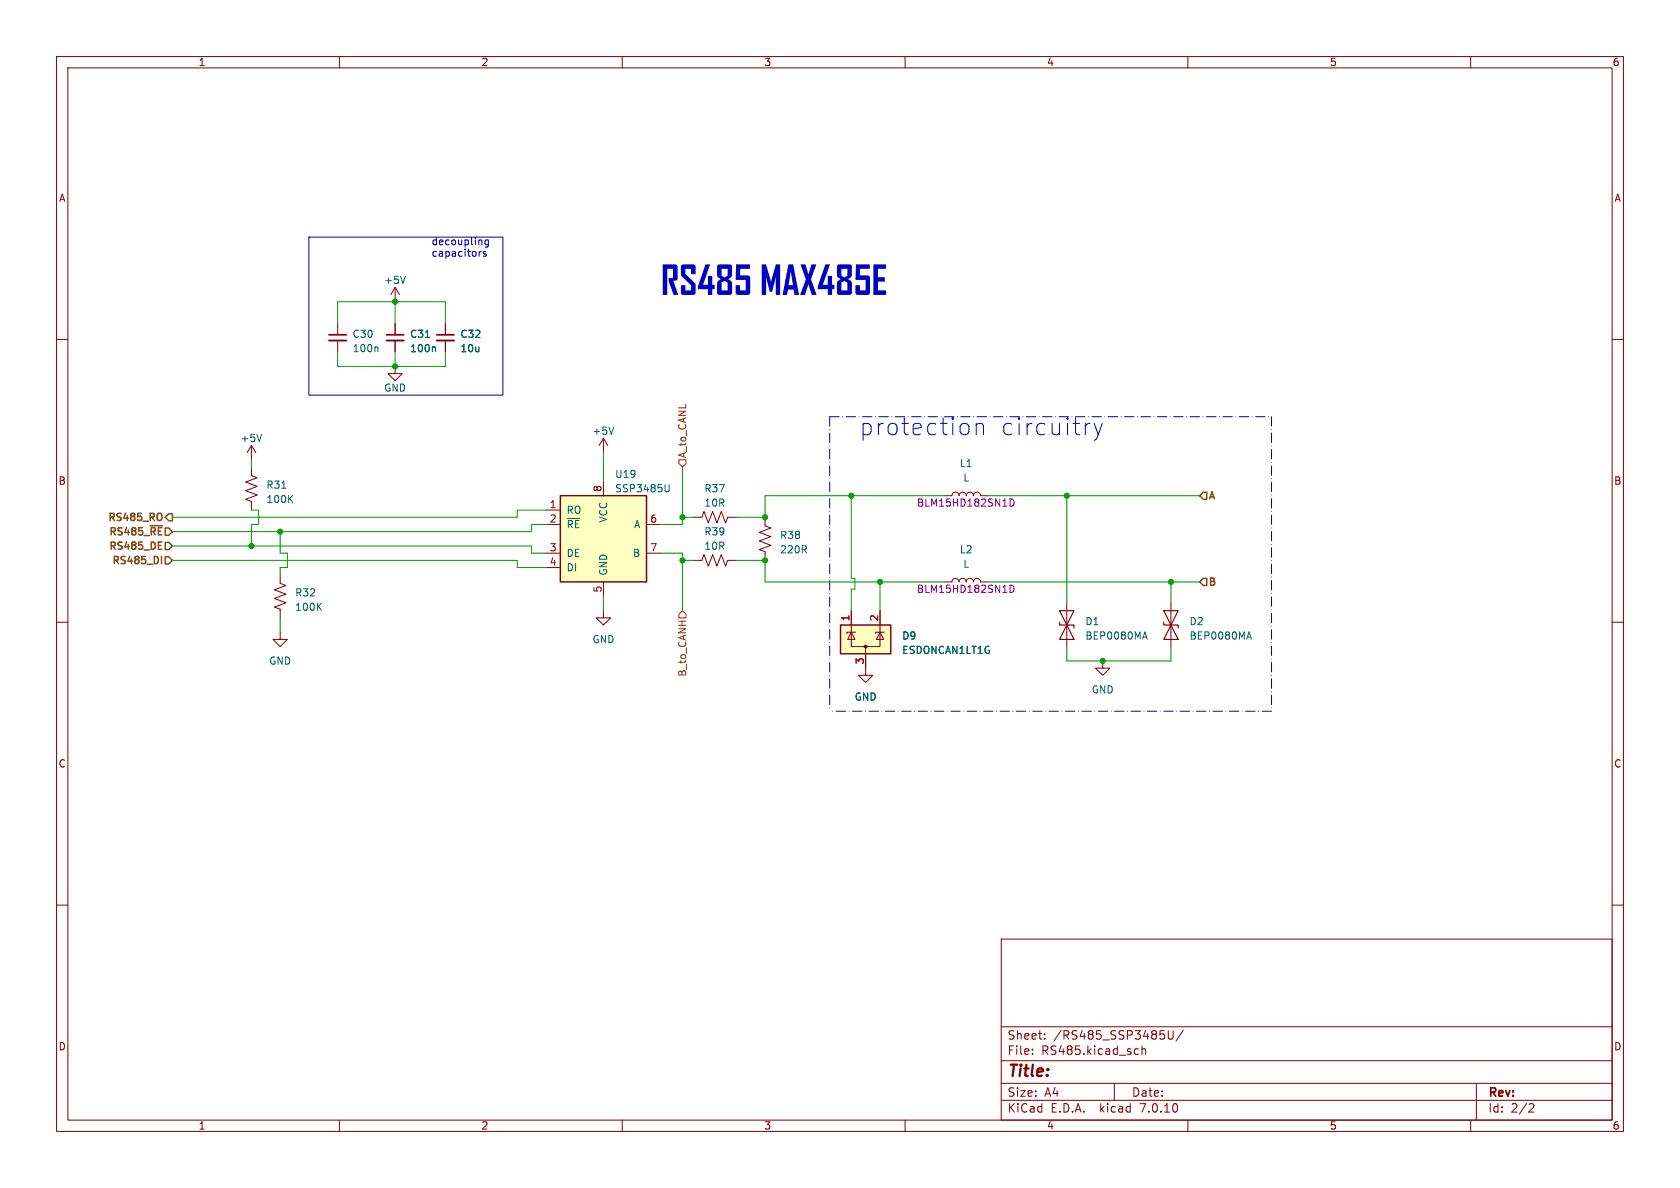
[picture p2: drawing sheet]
<svg xmlns="http://www.w3.org/2000/svg" width="297mm" height="210mm" viewBox="0 0 297 210" stroke-linecap="round" stroke-linejoin="round" font-family="sans-serif">
<g fill="none" stroke="#840000" stroke-width=".18">
<path d="M10 10h277v190h-277zM12 12h273v186h-273zM60 10v2M110 10v2M160 10v2M210 10v2M260 10v2M10 60h2M59.7 57.2v2M69.8 50.8l-.7 1.3M69.8 50.8v2.5M69.8 57.2v2"/>
<path d="M69.8 50.8l.8 1.3M78.7 57.2v2M285 60h2M44.4 78.7l-.7 1.3M44.4 78.7v2.6M44.4 78.7l.8 1.3M59.7 60.2v2M69.8 64.8v1.2h1.3l-1.3 1.3-1.2-1.3h1.2M69.8 60.2v2M78.7 60.2v2M106.7 77.5v2.5M106.7 77.5l-.8 1.2"/>
<path d="M106.7 77.5l.7 1.2M44.4 82.6v1.5l1.1 .4-2.1 .7 2.1 .8-2.1 .7 2.1 .8-2.1 .8 1 .3v1.6M96.5 90.2h2.6M96.5 92.7h2.6M96.5 97.8h2.6M106.7 85.1v2.5M114.3 92.7h2.5M114.3 97.8h2.5M122.6 91.4h1.5l.4-1 .7 2.1 .8-2.1 .7 2.1 .8-2.1 .8 2.1 .4-1.1h1.5M122.6 99.1h1.5l.4-1.1 .7 2.1 .8-2.1 .7 2.1 .8-2.1 .8 2.1 .4-1h1.5M135.3 91.4v1.6l1 .3-2.1 .8 2.1 .8-2.1 .7 2.1 .8-2.1 .8 1.1 .3v1.6M167 87.6h1.3a.64 .64 0 0 1 .6-.6 .64 .64 0 0 1 .6 .6 .64 .64 0 0 1 .7-.6 .64 .64 0 0 1 .6 .6 .64 .64 0 0 1 .6-.6 .64 .64 0 0 1 .7 .6 .64 .64 0 0 1 .6-.6 .64 .64 0 0 1 .7 .6h1.2"/>
<path d="M10 110h2M49.5 101.6v1.5l1 .4-2 .8 2 .7-2 .8 2 .8-2 .7 1 .4v1.5M49.5 111.8v1.2h1.3l-1.3 1.3-1.2-1.3h1.2M96.5 100.3h2.6M106.7 108v1.2h1.2l-1.2 1.3-1.3-1.3h1.3M106.7 102.9v2.5M150.5 111.8v2.5h5.1v-2.5M150.5 111.8l.6 1.2h-1.2zM150.5 108v3.8M151.3 111.8h-1.6v.2M153 114.3v5.1h1.3l-1.3 1.3-1.2-1.3h1.2M155.6 111.8l.6 1.2h-1.3z"/>
<path d="M155.6 108v3.8M156.3 111.8h-1.5v.2M167 102.9h1.3a.64 .64 0 0 1 .6-.7 .64 .64 0 0 1 .6 .7 .64 .64 0 0 1 .7-.7 .64 .64 0 0 1 .6 .7 .64 .64 0 0 1 .6-.7 .64 .64 0 0 1 .7 .7 .64 .64 0 0 1 .6-.7 .64 .64 0 0 1 .7 .7h1.2M188.6 106.7v7.6M194.9 116.8v1.3h1.3l-1.3 1.3-1.2-1.3h1.2M207 106.7v7.6M285 110h2M10 160h2M285 160h2M177 166h108v32h-108zM60 198v2M110 198v2"/>
<path d="M160 198v2M177 194.5h108M177 191.5h108M177 187.5h108M177 181.5h108M182.5 186.3v.1M182.5 185.5v.1M184.7 183.6v.1M184.7 182.8v.1M197 191.5v3M200.8 185.4l.4 .1M201.2 186.3l-.4 .1"/>
<path d="M201.9 185.5l.2-.1 .4 .1v.9M201.9 184.9v1.5M206.5 182.2v1.2l.3 .3 .4-.1 .2-.2v-1.2M209.2 182.1l-1.3 2M210 198v2M260 198v2M261 191.5v6.5M270.5 195.1l.5 .1 .2 .3-1 1.1h1"/>
</g>
<g fill="#ffffc2" stroke="#ffffc2" stroke-width=".18">
<path d="M148.6 110.5h8.9v5.1h-8.9z"/>
<path d="M99.1 87.6h15.2v15.3h-15.2z"/>
</g>
<path d="M99.1 87.6h15.2v15.3h-15.2zM148.6 110.5h8.9v5.1h-8.9z" fill="none" stroke="#840000" stroke-width=".25"/>
<circle cx="153" cy="114.3" r=".25" fill="#840000" stroke="#840000" stroke-width=".18"/>
<g fill="none" stroke="#006464" stroke-width=".18">
<path d="M71.7 48.8l-.5 1.3M75.2 59.6h.7M46.3 76.8l-.5 1.2M66.6 61.3l.2 .2v.7M76.8 61.3l.2 .2v.7M108.5 75.5l-.4 1.3M49.8 86.3h.7M51.2 88.1l.6 .7M51.8 87.6l-.8 .7M118.3 85.7v1l-.1 .2h-.4M56.3 107.2l.5 .7M56.8 106.6l-.7 .8"/>
<path d="M202.1 112.6h.6M202.4 111.7l.4 1.3M220.5 112.6h.6M220.8 111.7l.4 1.3"/>
</g>
<path d="M178.6 88.2a.64 .64 0 0 1 .7 .6 .64 .64 0 0 1-.7 .7zM178.6 103.4a.64 .64 0 0 1 .7 .7 .64 .64 0 0 1-.7 .6z" fill="none" stroke="#840084" stroke-width=".18"/>
<path d="M187.3 110v.5h2.6v.5M187.3 108h2.6l-1.3 2.5zM188.6 110.5l1.3 2.5h-2.6zM205.7 110v.5h2.6v.5M205.7 108h2.6l-1.3 2.5zM207 110.5l1.3 2.5h-2.6z" fill="none" stroke="#840000" stroke-width=".2"/>
<path d="M58.2 60.2h3M68.3 60.2h3.1M77.2 60.2h3.1" fill="none" stroke="#840000" stroke-width=".33"/>
<path d="M58.2 59.2h3M68.3 59.2h3.1M77.2 59.2h3.1" fill="none" stroke="#840000" stroke-width=".3"/>
<path d="M120 81.3h1.3v.6l-.7 .7-.6-.7zM120.6 108l.7 .6v.6h-1.3v-.6z" fill="none" stroke="#725600" stroke-width=".18"/>
<path d="M26.6 92.9h2.1M28 96.4h.4M28 97.1h.6M28.3 90.7l.1 .1a.81 .81 0 0 1-.1 1.2M28.5 98.4v1.2M29.2 95.9h.6l.7 .6-.7 .7h-.6zM29.2 98.4h.6l.7 .7-.7 .6h-.6zM29.8 90.8h.7v1.3h-.7l-.6-.7zM212.7 87h.7v1.3h-.7l-.6-.7zM212.7 102.2h.7v1.3h-.7l-.6-.6z" fill="none" stroke="#725600" stroke-width=".25"/>
<path d="M54.6 41.9h34.3v28h-34.3zM85.1 44.5l-.3 .1M85.9 44.5h-.3l-.2 .1 .1 .2 .4 .1v.3h-.5M86.3 42.4v1l-.2 .3-.3-.1M86.3 42.5l-.3-.1-.3 .3 .2 .5h.4M172.6 74.8v2M172.6 75.1a.75 .75 0 0 1 1.3 .2v1.5M192.7 74.8l-.5 .2M193.4 74.8l.8 2M194.2 76.8l-.3 .8-.5 .2M194.9 74.8l-.7 2" fill="none" stroke="#0000c2" stroke-width=".18"/>
<path d="M146.7 73.7v52M146.7 73.7h78.1M224.8 73.7v52M224.8 125.7h-78.1" fill="none" stroke="#0000c2" stroke-width=".18" stroke-dasharray="1.7 .6 0 .6"/>
<g fill="none" stroke="#009600" stroke-width=".18">
<path d="M59.7 57.2v-3.9h19v3.9M69.8 53.3v3.9M59.7 62.2v2.6h19v-2.6M69.8 62.2v2.6M30.5 99.1h60.9v1.2h5.1M30.5 96.5h63.5v1.3h2.5M44.4 90.2h1.3v2.5h-1.3v3.8M44.4 81.3v1.3M49.5 94v3.8h1.3v2.5h-1.3v1.3M96.5 92.7h-2.5v1.3h-63.5M96.5 90.2h-5.1v1.2h-60.9M106.7 80v5.1"/>
<path d="M116.8 97.8h3.8v10.2M120.6 82.6v10.1h-3.8M120.6 91.4h2M120.6 99.1h2M130.2 99.1h5.1v3.8h31.7M150.5 87.6v14.6h.6v1.9h-.6v3.9M167 87.6h-31.7v3.8h-5.1M174.6 87.6h37.5M188.6 87.6v19.1M49.5 109.2v2.6M106.7 105.4v2.6M155.6 102.9v5.1"/>
<path d="M174.6 102.9h37.5M188.6 114.3v2.5h18.4v-2.5M207 102.9v3.8"/>
</g>
<g fill="#009600" stroke="#009600" stroke-width=".18">
<circle cx="207" cy="102.9" r=".46"/>
<circle cx="194.9" cy="116.8" r=".46"/>
<circle cx="188.6" cy="87.6" r=".46"/>
<circle cx="120.6" cy="91.4" r=".46"/>
<circle cx="69.8" cy="53.3" r=".46"/>
<circle cx="49.5" cy="94" r=".46"/>
<circle cx="69.8" cy="64.8" r=".46"/>
<circle cx="44.4" cy="96.5" r=".46"/>
<circle cx="120.6" cy="99.1" r=".46"/>
<circle cx="150.5" cy="87.6" r=".46"/>
<circle cx="155.6" cy="102.9" r=".46"/>
<circle cx="135.3" cy="91.4" r=".46"/>
<circle cx="135.3" cy="99.1" r=".46"/>
</g>
<g font-size="7" fill="#0000c2">
<text x="116.8" y="53">RS485</text>
<text x="134.3" y="53">MAX485E</text>
</g>
<g font-size="4.2" fill="#0000c2">
<text x="151.8" y="77.2">protection</text>
<text x="176.6" y="77.2">circuitry</text>
</g>
<text font-size="2.8" fill="#840000" x="178" y="190.9">Title:</text>
<g font-size="2.1" fill="#840000">
<text x="178" y="184">Sheet:</text>
<text x="186.2" y="184">/RS485_SSP3485U/</text>
<text x="178" y="186.7">File:</text>
<text x="184.1" y="186.7">RS485.kicad_sch</text>
<text x="178" y="196.9">KiCad</text>
<text x="178" y="194.1">Size:</text>
<text x="184.7" y="194.1">A4</text>
<text x="185.7" y="196.9">E.D.A.</text>
<text x="194.6" y="196.9">kicad</text>
<text x="200" y="194.1">Date:</text>
<text x="201.8" y="196.9">7.0.10</text>
<text x="263" y="194.3">Rev:</text>
<text x="263" y="196.9">Id:</text>
<text x="267.1" y="196.9">2/2</text>
</g>
<g font-size="1.8" fill="#840000">
<text x="35" y="11.9">1</text>
<text x="85" y="11.9">2</text>
<text x="135" y="11.9">3</text>
<text x="185" y="11.9">4</text>
<text x="235" y="11.9">5</text>
<text x="285" y="11.9">6</text>
<text x="10.3" y="35.9">A</text>
<text x="285.3" y="35.9">A</text>
<text x="10.3" y="85.9">B</text>
<text x="285.3" y="85.9">B</text>
<text x="10.3" y="135.9">C</text>
<text x="285.3" y="135.9">C</text>
<text x="10.3" y="185.9">D</text>
<text x="285.3" y="185.9">D</text>
<text x="35" y="199.9">1</text>
<text x="85" y="199.9">2</text>
<text x="135" y="199.9">3</text>
<text x="185" y="199.9">4</text>
<text x="235" y="199.9">5</text>
<text x="285" y="199.9">6</text>
</g>
<g font-size="1.8" fill="#0000c2">
<text x="76.2" y="43.4">decoupling</text>
<text x="76.2" y="45.5">capacitors</text>
</g>
<g font-size="1.8" fill="#006464">
<text x="67.8" y="50.4">+5V</text>
<text x="62.2" y="59.9">C30</text>
<text x="72.4" y="59.9">C31</text>
<text x="81.3" y="59.9">C32</text>
<text x="62.2" y="62.5">100n</text>
<text x="72.4" y="62.5">100n</text>
<text x="81.3" y="62.5">10u</text>
<text x="67.8" y="69.4">GND</text>
<text x="104.6" y="77.1">+5V</text>
<text x="42.4" y="78.3">+5V</text>
<text x="169.6" y="82.8">L1</text>
<text x="47" y="89.1">100K</text>
<text x="47" y="86.6">R31</text>
<text x="108.6" y="84.7">U19</text>
<text x="108.6" y="87.2">SSP3485U</text>
<text x="124.4" y="87.2">R37</text>
<text x="124.4" y="89.8">10R</text>
<text x="170.2" y="85.3">L</text>
<text x="100.1" y="91">RO</text>
<text x="100.1" y="93.6">~{RE}</text>
<text x="107.5" y="92.5" transform="rotate(-90 107.5 92.5)">VCC</text>
<text x="112" y="93.6">A</text>
<text x="124.4" y="94.8">R39</text>
<text x="137.8" y="95.5">R38</text>
<text x="100.1" y="98.7">DE</text>
<text x="100.1" y="101.2">DI</text>
<text x="107.5" y="101.9" transform="rotate(-90 107.5 101.9)">GND</text>
<text x="111.8" y="98.7">B</text>
<text x="124.4" y="97.4">10R</text>
<text x="137.8" y="98">220R</text>
<text x="169.6" y="98">L2</text>
<text x="170.2" y="100.6">L</text>
<text x="52.1" y="105.6">R32</text>
<text x="52.1" y="108.2">100K</text>
<text x="104.6" y="113.9">GND</text>
<text x="159.4" y="113.3">D9</text>
<text x="191.8" y="110.7">D1</text>
<text x="191.8" y="113.3">BEP0080MA</text>
<text x="210.2" y="110.7">D2</text>
<text x="210.2" y="113.3">BEP0080MA</text>
<text x="47.5" y="117.7">GND</text>
<text x="159.4" y="115.8">ESDONCAN1LT1G</text>
<text x="151" y="124.1">GND</text>
<text x="192.9" y="122.8">GND</text>
</g>
<g font-size="1.8" fill="#725600">
<text x="121.5" y="81.1" transform="rotate(-90 121.5 81.1)">A_to_CANL</text>
<text x="213.6" y="88.6">A</text>
<text x="18.8" y="92.5">RS485_RO</text>
<text x="19" y="95">RS485_~{RE}</text>
<text x="19" y="97.5">RS485_DE</text>
<text x="19.6" y="100.1">RS485_DI</text>
<text x="213.6" y="103.9">B</text>
<text x="121.5" y="119.7" transform="rotate(-90 121.5 119.7)">B_to_CANH</text>
</g>
<g font-size="1.8" fill="#a90000">
<text x="97.1" y="89.9">1</text>
<text x="106.4" y="87.1" transform="rotate(-90 106.4 87.1)">8</text>
<text x="97.1" y="92.5">2</text>
<text x="114.9" y="92.5">6</text>
<text x="97.1" y="97.5">3</text>
<text x="97.1" y="100.1">4</text>
<text x="114.9" y="97.5">7</text>
<text x="106.4" y="104.8" transform="rotate(-90 106.4 104.8)">5</text>
<text x="150.2" y="109.9" transform="rotate(-90 150.2 109.9)">1</text>
<text x="155.3" y="109.9" transform="rotate(-90 155.3 109.9)">2</text>
<text x="152.8" y="117.5" transform="rotate(-90 152.8 117.5)">3</text>
</g>
<g font-size="1.8" fill="#840084">
<text x="162" y="89.8">BLM15HD182SN1D</text>
<text x="162" y="105">BLM15HD182SN1D</text>
</g>
</svg>
